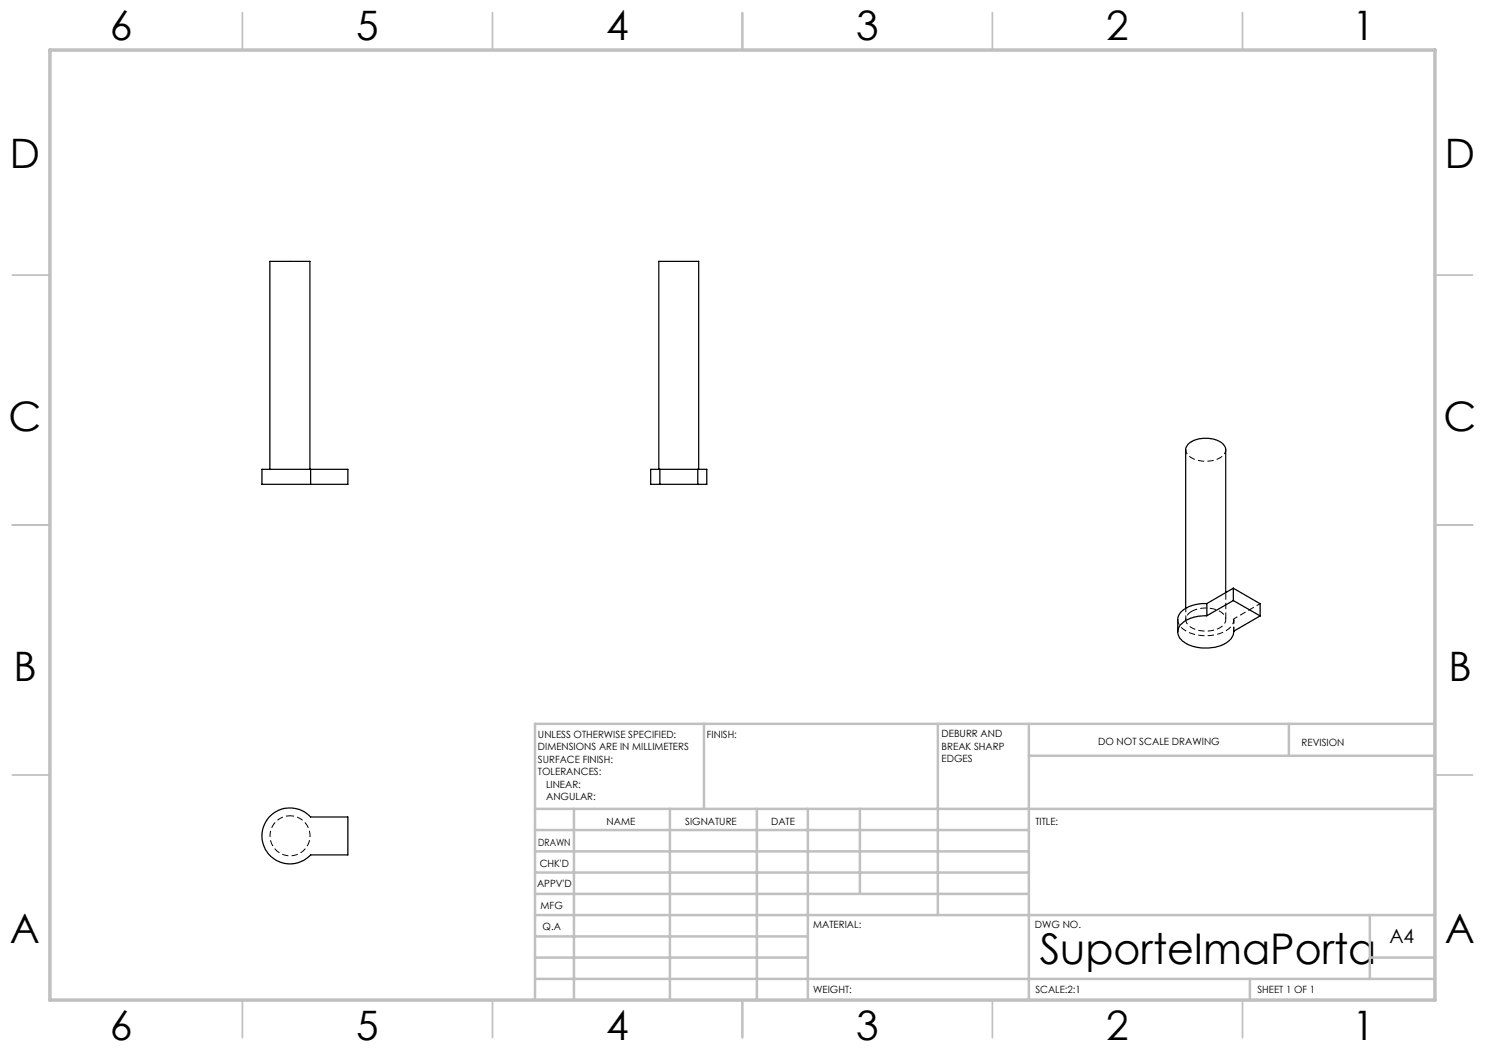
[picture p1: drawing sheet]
<svg xmlns="http://www.w3.org/2000/svg" width="297mm" height="210mm" viewBox="0 0 297 210" stroke-linecap="round" stroke-linejoin="round" font-family="sans-serif">
<g fill="none" stroke="#000" stroke-width=".25">
<path d="M54 93.9v-41.6h8v41.6M62.1 93.9h-9.7v3h9.7M62.1 93.9v3M62.1 93.9h7.5v3h-7.5M131.8 93.9v-41.6h7.9v41.6M132 93.9h-1.9v3h1.9M132 93.9h7.6M132 96.9h7.6M132 93.9v3M139.6 93.9h1.8v3h-1.8M139.6 93.9v3M245.1 118.5v-28.6a2.84 2.84 0 0 0-2.7-2.1 5.2 5.2 0 0 0-4.9 1.2l-.4 .8v31.9"/>
<path d="M246.7 117.6v2.5M246.7 117.6l5.3 3.1v2.5M246.7 117.6l-5.3 3.1M241.4 123.1a6.1 6.1 0 0 0-5.6 2.4 2.5 2.5 0 0 0 1.5 3.3 8.3 8.3 0 0 0 8.5-.6 2.46 2.46 0 0 0 .9-1.9M241.4 120.7a6.4 6.4 0 0 0-5.5 2.1l-.4 1v2.6M241.4 120.7v2.4M246.7 120.1l-5.3 3M246.7 120.1l5.3 3.1M246.7 126.3v.1M252 123.2l-5.3 3.1M53.9 163.4a5.7 5.7 0 0 1 8.2 0h7.5v7.6h-7.5a5.6 5.6 0 0 1-7.9 .3 5.6 5.6 0 0 1-.3-7.9z"/>
</g>
<path d="M237.2 121.6v2.3M58 163.2a4 4 0 0 1 3.5 5.9 4 4 0 0 1-6.8 .3 4 4 0 0 1 2.9-6.2h.4" fill="none" stroke="#000" stroke-width=".2" stroke-dasharray="1.3 .6" stroke-dashoffset=".5" stroke-linecap="butt"/>
<path d="M245.2 89.9a2.83 2.83 0 0 1-2.8 2.2 5.1 5.1 0 0 1-5-1.4l-.2-.8M246.8 123.8v2.4M246.8 126.2v-2.3M252 120.7l-5.2 3.1" fill="none" stroke="#000" stroke-width=".2" stroke-dasharray="1.3 .6" stroke-dashoffset=".4" stroke-linecap="butt"/>
<path d="M246.8 123.8a3.4 3.4 0 0 1-2.9 2.9 8.1 8.1 0 0 1-7.6-1.2l-.5-.7-.2-.9" fill="none" stroke="#000" stroke-width=".2" stroke-dasharray="1.3 .6" stroke-dashoffset=".2" stroke-linecap="butt"/>
<path d="M238.3 122.3a5.8 5.8 0 0 1 6.5 .7 1.76 1.76 0 0 1-1.1 2.7 5.7 5.7 0 0 1-6.2-.9 1.66 1.66 0 0 1 .8-2.5" fill="none" stroke="#000" stroke-width=".2" stroke-dasharray="1.3 .6" stroke-dashoffset=".1" stroke-linecap="butt"/>
<path d="M245.2 123.9v-5.4" fill="none" stroke="#000" stroke-width=".2" stroke-dasharray="1.3 .6" stroke-dashoffset="-.2" stroke-linecap="butt"/>
<g fill="none" stroke="#c0c0c0" stroke-width=".35">
<path d="M48.5 2.5v7.5M98.5 2.5v7.5M148.5 2.5v7.5M198.5 2.5v7.5M248.5 2.5v7.5M2.5 55h7.5M287 55h7.5M2.5 105h7.5M287 105h7.5M2.5 155h7.5M287 155h7.5M48.5 200v7.5"/>
<path d="M98.5 200v7.5M148.5 200v7.5M198.5 200v7.5M248.5 200v7.5"/>
</g>
<g fill="none" stroke="#c0c0c0" stroke-width=".5">
<path d="M140.8 144.8v17M187.6 144.8v38.2M205.8 144.8v55.2M205.8 151.2h81.2M257.8 144.8v6.4M287 144.8h-180v55.2M107 161.8h180M107 178.8h98.8M107 174.5h98.8M107 170.3h98.8M107 166h98.8M114.8 161.8v38.2"/>
<path d="M134 161.8v38.2M151.4 161.8v38.2M161.6 161.8v38.2M172 161.8v17M107 195.8h180M107 191.5h54.6M107 187.3h54.6M107 183h180M250 195.8v4.2M274 191.5h13M274 183v12.8"/>
</g>
<path d="M10 10h277v190h-277z" fill="none" stroke="#c0c0c0" stroke-width=".7"/>
<text font-size="8.5" x="207.9" y="192.7">SuporteImaPorta</text>
<g font-size="8.1">
<text x="22" y="8">6</text>
<text x="71.2" y="8">5</text>
<text x="121.2" y="8">4</text>
<text x="171.2" y="8">3</text>
<text x="221.2" y="8">2</text>
<text x="270.5" y="8">1</text>
<text x="2" y="33.6">D</text>
<text x="289" y="33.6">D</text>
<text x="1.7" y="86.1">C</text>
<text x="288.7" y="86.1">C</text>
<text x="2.7" y="136.1">B</text>
<text x="289.7" y="136.1">B</text>
<text x="2" y="188.6">A</text>
<text x="289" y="188.6">A</text>
<text x="22" y="208">6</text>
<text x="71.2" y="208">5</text>
<text x="121.2" y="208">4</text>
<text x="171.2" y="208">3</text>
<text x="221.2" y="208">2</text>
<text x="270.5" y="208">1</text>
</g>
<text font-size="3.9" x="277.9" y="188.5">A4</text>
<g font-size="2">
<text x="107.6" y="147.6">UNLESS OTHERWISE SPECIFIED:</text>
<text x="141.4" y="147.6">FINISH:</text>
<text x="188.3" y="147.5">DEBURR AND</text>
<text x="188.3" y="150">BREAK SHARP</text>
<text x="219.6" y="149">DO NOT SCALE DRAWING</text>
<text x="260.3" y="149.2">REVISION</text>
<text x="107.6" y="150.1">DIMENSIONS ARE IN MILLIMETERS</text>
<text x="107.6" y="152.6">SURFACE FINISH:</text>
<text x="107.6" y="155.1">TOLERANCES:</text>
<text x="188.3" y="152.5">EDGES</text>
<text x="109.2" y="157.6">LINEAR:</text>
<text x="109.2" y="160.1">ANGULAR:</text>
<text x="121.3" y="165">NAME</text>
<text x="137" y="164.9">SIGNATURE</text>
<text x="154.2" y="164.9">DATE</text>
<text x="207.1" y="164.9">TITLE:</text>
<text x="107.6" y="169.1">DRAWN</text>
<text x="107.9" y="173.3">CHK'D</text>
<text x="107.4" y="177.4">APPV'D</text>
<text x="108.1" y="181.8">MFG</text>
<text x="108.5" y="186">Q.A</text>
<text x="162.6" y="185.5">MATERIAL:</text>
<text x="207" y="185.5">DWG NO.</text>
<text x="162.6" y="198.5">WEIGHT:</text>
<text x="207.1" y="198.6">SCALE:2:1</text>
<text x="251.5" y="198.6">SHEET 1 OF 1</text>
</g>
</svg>
